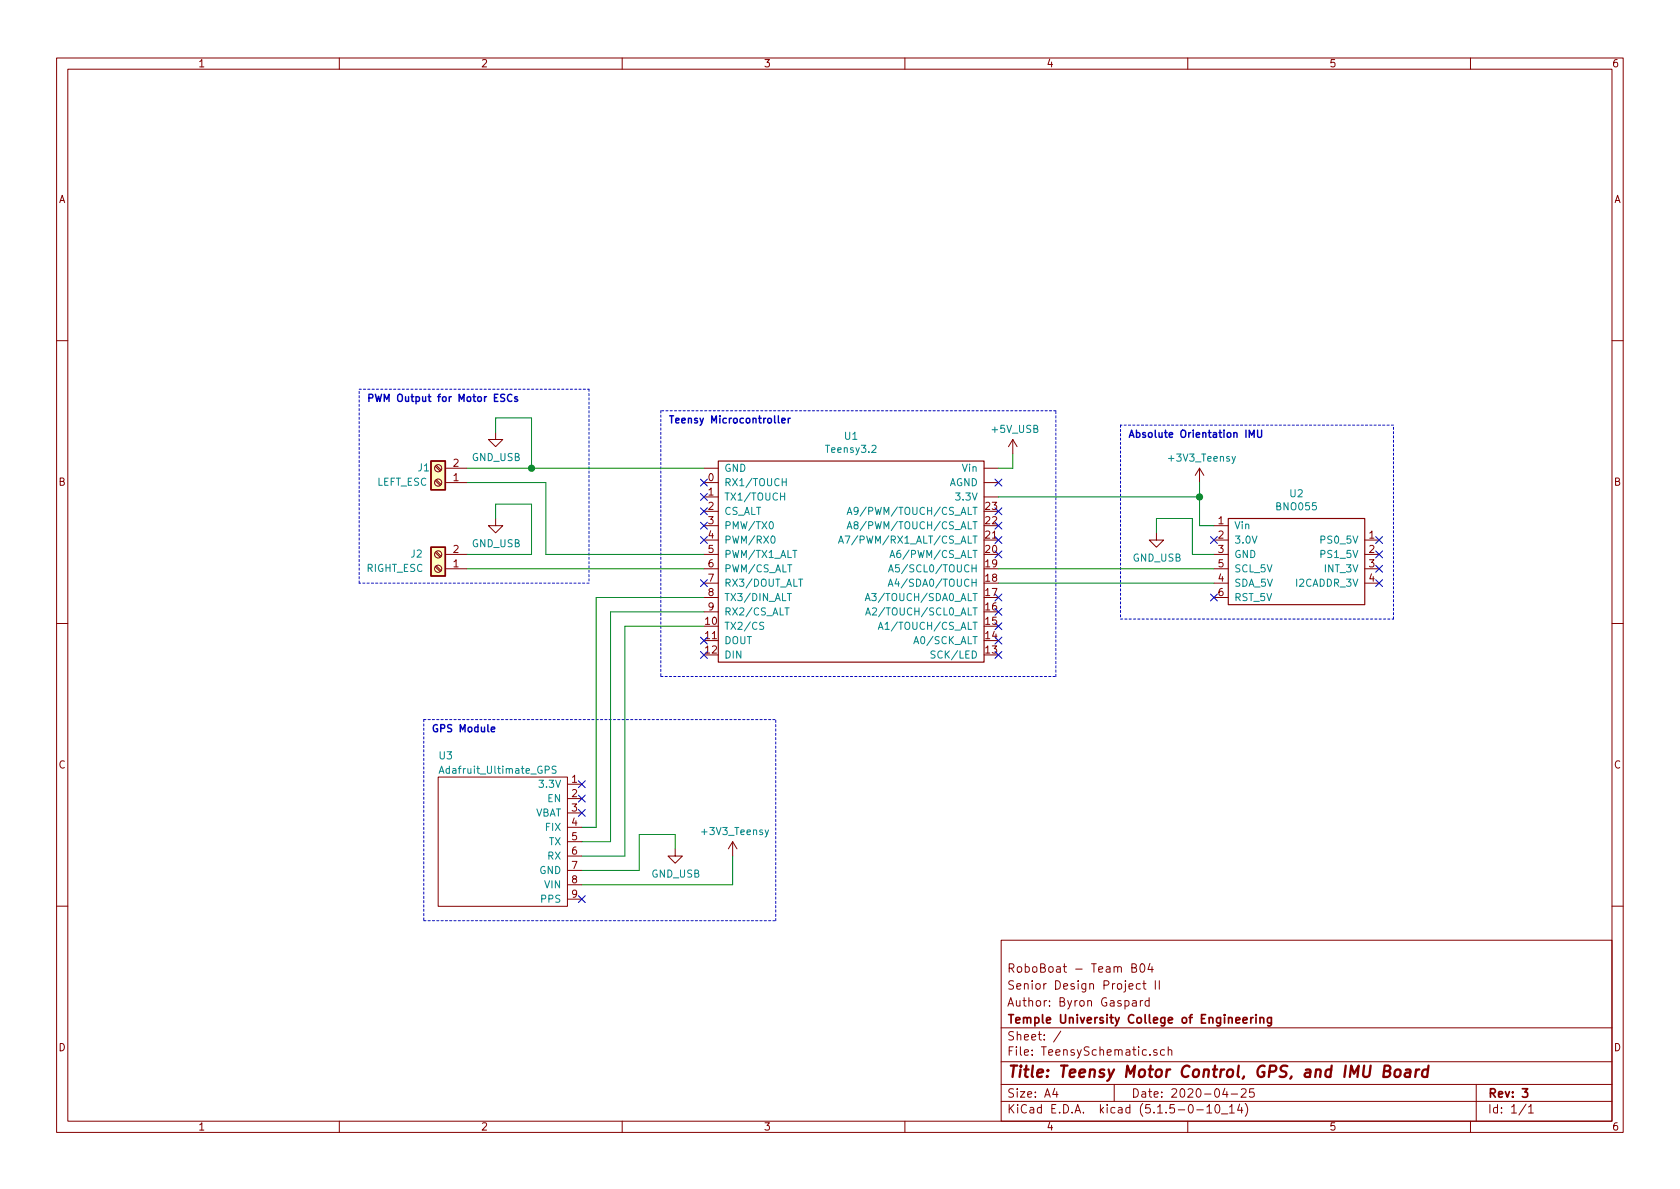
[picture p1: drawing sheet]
EESchema Schematic File Version 4
EELAYER 30 0
EELAYER END
$Descr A4 11693 8268
encoding utf-8
Sheet 1 1
Title "Teensy Motor Control, GPS, and IMU Board"
Date "2020-04-25"
Rev "3"
Comp "Temple University College of Engineering"
Comment1 "Author: Byron Gaspard"
Comment2 "Senior Design Project II"
Comment3 "RoboBoat - Team B04"
Comment4 ""
$EndDescr
$Comp
L TeensySchematic-rescue:BNO055-AdafruitBoards-TeensySchematic-rescue U2
U 1 1
P 9000 3900
F 0 "U2" H 9025 4375 50  0000 C CNN
F 1 "BNO055" H 9025 4284 50  0000 C CNN
F 2 "" H 9000 4600 50  0001 C CNN
F 3 "" H 9000 4600 50  0001 C CNN
	1    9000 3900
	1    0    0    -1  
$EndComp
Wire Wire Line
	8450 3650 8350 3650
Wire Wire Line
	8350 3650 8350 3450
Wire Wire Line
	8300 3600 8300 3850
Wire Wire Line
	8300 3850 8450 3850
NoConn ~ 8450 4150
NoConn ~ 8450 3750
NoConn ~ 9600 4050
NoConn ~ 9600 3950
NoConn ~ 9600 3850
NoConn ~ 9600 3750
Wire Wire Line
	7050 3150 7050 3250
Wire Wire Line
	7050 3250 6950 3250
$Comp
L Connector:Screw_Terminal_01x02 J1
U 1 1
P 3050 3350
F 0 "J1" H 3150 3250 50  0000 C CNN
F 1 "LEFT_ESC" H 3300 3350 50  0000 C CNN
F 2 "" H 3050 3350 50  0001 C CNN
F 3 "~" H 3050 3350 50  0001 C CNN
	1    3050 3350
	-1   0    0    1   
$EndComp
$Comp
L Connector:Screw_Terminal_01x02 J2
U 1 1
P 3050 3950
F 0 "J2" H 3200 3850 50  0000 C CNN
F 1 "RIGHT_ESC" H 3350 3950 50  0000 C CNN
F 2 "" H 3050 3950 50  0001 C CNN
F 3 "~" H 3050 3950 50  0001 C CNN
	1    3050 3950
	-1   0    0    1   
$EndComp
NoConn ~ 4900 3350
NoConn ~ 4900 3450
NoConn ~ 4900 3550
NoConn ~ 4900 3650
NoConn ~ 4900 3750
NoConn ~ 4900 4450
NoConn ~ 4900 4550
NoConn ~ 6950 4550
NoConn ~ 6950 4450
NoConn ~ 6950 4350
NoConn ~ 6950 4250
NoConn ~ 6950 4150
NoConn ~ 6950 3850
NoConn ~ 6950 3750
NoConn ~ 6950 3650
NoConn ~ 6950 3550
NoConn ~ 6950 3350
Wire Wire Line
	3250 3850 3700 3850
$Comp
L RoboBoat_PowerSymbols:GND_USB #PWR02
U 1 1
P 3450 3600
F 0 "#PWR02" H 3450 3350 50  0001 C CNN
F 1 "GND_USB" H 3455 3427 50  0000 C CNN
F 2 "" H 3450 3600 50  0001 C CNN
F 3 "" H 3450 3600 50  0001 C CNN
	1    3450 3600
	1    0    0    -1  
$EndComp
Wire Wire Line
	3700 3850 3700 3500
Wire Wire Line
	3450 3500 3450 3600
Wire Wire Line
	3250 3250 3700 3250
$Comp
L RoboBoat_PowerSymbols:GND_USB #PWR01
U 1 1
P 3450 3000
F 0 "#PWR01" H 3450 2750 50  0001 C CNN
F 1 "GND_USB" H 3455 2827 50  0000 C CNN
F 2 "" H 3450 3000 50  0001 C CNN
F 3 "" H 3450 3000 50  0001 C CNN
	1    3450 3000
	1    0    0    -1  
$EndComp
Wire Wire Line
	3250 3350 3800 3350
Wire Wire Line
	3450 3500 3700 3500
Wire Wire Line
	3450 2900 3700 2900
Connection ~ 3700 3250
Wire Wire Line
	3700 2900 3700 3250
Wire Wire Line
	3450 2900 3450 3000
Wire Wire Line
	3800 3350 3800 3850
$Comp
L RoboBoat_PowerSymbols:GND_USB #PWR06
U 1 1
P 8050 3700
F 0 "#PWR06" H 8050 3450 50  0001 C CNN
F 1 "GND_USB" H 8055 3527 50  0000 C CNN
F 2 "" H 8050 3700 50  0001 C CNN
F 3 "" H 8050 3700 50  0001 C CNN
	1    8050 3700
	1    0    0    -1  
$EndComp
Wire Wire Line
	8050 3600 8050 3700
Wire Wire Line
	8050 3600 8300 3600
$Comp
L RoboBoat_PowerSymbols:+5V_USB #PWR05
U 1 1
P 7050 3150
F 0 "#PWR05" H 7050 3000 50  0001 C CNN
F 1 "+5V_USB" H 7065 3323 50  0000 C CNN
F 2 "" H 7050 3150 50  0001 C CNN
F 3 "" H 7050 3150 50  0001 C CNN
	1    7050 3150
	1    0    0    -1  
$EndComp
$Comp
L TeensySchematic-rescue:Adafruit_Ultimate_GPS-MCU_Module U3
U 1 1
P 3450 5850
F 0 "U3" H 3050 6450 50  0000 L CNN
F 1 "Adafruit_Ultimate_GPS" H 3050 6350 50  0000 L CNN
F 2 "" H 2950 6400 50  0001 C CNN
F 3 "" H 2950 6400 50  0001 C CNN
	1    3450 5850
	1    0    0    -1  
$EndComp
$Comp
L TeensySchematic-rescue:Teensy3.2-Teensy-TeensySchematic-rescue U1
U 1 1
P 6300 3250
F 0 "U1" H 5925 3475 50  0000 C CNN
F 1 "Teensy3.2" H 5925 3384 50  0000 C CNN
F 2 "" H 5000 3700 50  0001 C CNN
F 3 "" H 5000 3700 50  0001 C CNN
	1    6300 3250
	1    0    0    -1  
$EndComp
NoConn ~ 4900 4050
$Comp
L RoboBoat_PowerSymbols:+3V3_Teensy #PWR07
U 1 1
P 8350 3350
F 0 "#PWR07" H 8350 3200 50  0001 C CNN
F 1 "+3V3_Teensy" H 8365 3523 50  0000 C CNN
F 2 "" H 8350 3350 50  0001 C CNN
F 3 "" H 8350 3350 50  0001 C CNN
	1    8350 3350
	1    0    0    -1  
$EndComp
Wire Wire Line
	8350 3350 8350 3450
Connection ~ 8350 3450
$Comp
L RoboBoat_PowerSymbols:+3V3_Teensy #PWR04
U 1 1
P 5100 5950
F 0 "#PWR04" H 5100 5800 50  0001 C CNN
F 1 "+3V3_Teensy" H 5115 6123 50  0000 C CNN
F 2 "" H 5100 5950 50  0001 C CNN
F 3 "" H 5100 5950 50  0001 C CNN
	1    5100 5950
	1    0    0    -1  
$EndComp
Wire Wire Line
	5100 5950 5100 6150
Wire Wire Line
	4250 4250 4900 4250
Wire Wire Line
	4350 4350 4900 4350
$Comp
L RoboBoat_PowerSymbols:GND_USB #PWR03
U 1 1
P 4700 5900
F 0 "#PWR03" H 4700 5650 50  0001 C CNN
F 1 "GND_USB" H 4705 5727 50  0000 C CNN
F 2 "" H 4700 5900 50  0001 C CNN
F 3 "" H 4700 5900 50  0001 C CNN
	1    4700 5900
	1    0    0    -1  
$EndComp
Wire Wire Line
	4700 5900 4700 5800
Wire Wire Line
	4700 5800 4450 5800
Wire Wire Line
	4450 5800 4450 6050
Wire Wire Line
	4050 5750 4150 5750
Wire Wire Line
	4150 4150 4900 4150
Wire Wire Line
	4050 5850 4250 5850
Wire Wire Line
	4050 5950 4350 5950
Wire Wire Line
	4050 6050 4450 6050
Wire Wire Line
	4050 6150 5100 6150
NoConn ~ 4050 5450
NoConn ~ 4050 5550
NoConn ~ 4050 5650
NoConn ~ 4050 6250
Wire Wire Line
	6950 3950 8450 3950
Wire Wire Line
	6950 4050 8450 4050
Wire Wire Line
	6950 3450 8350 3450
Wire Notes Line
	7800 4300 9700 4300
Wire Notes Line
	9700 4300 9700 2950
Wire Notes Line
	9700 2950 7800 2950
Wire Notes Line
	7800 2950 7800 4300
Text Notes 7850 3050 0    50   ~ 10
Absolute Orientation IMU
Wire Wire Line
	3700 3250 4900 3250
Wire Wire Line
	3800 3850 4900 3850
Wire Wire Line
	3250 3950 4900 3950
Wire Notes Line
	4100 4050 2500 4050
Wire Notes Line
	2500 4050 2500 2700
Wire Notes Line
	2500 2700 4100 2700
Wire Notes Line
	4100 2700 4100 4050
Text Notes 2550 2800 0    50   ~ 10
PWM Output for Motor ESCs
Wire Notes Line
	2950 5000 2950 6400
Wire Notes Line
	2950 6400 5400 6400
Wire Notes Line
	5400 6400 5400 5000
Wire Notes Line
	2950 5000 5400 5000
Text Notes 3000 5100 0    50   ~ 10
GPS Module
Wire Notes Line
	7350 4700 7350 2850
Wire Notes Line
	7350 2850 4600 2850
Wire Notes Line
	4600 2850 4600 4700
Wire Notes Line
	4600 4700 7350 4700
Text Notes 4650 2950 0    50   ~ 10
Teensy Microcontroller
Wire Wire Line
	4150 4150 4150 5750
Wire Wire Line
	4250 4250 4250 5850
Wire Wire Line
	4350 4350 4350 5950
$EndSCHEMATC
